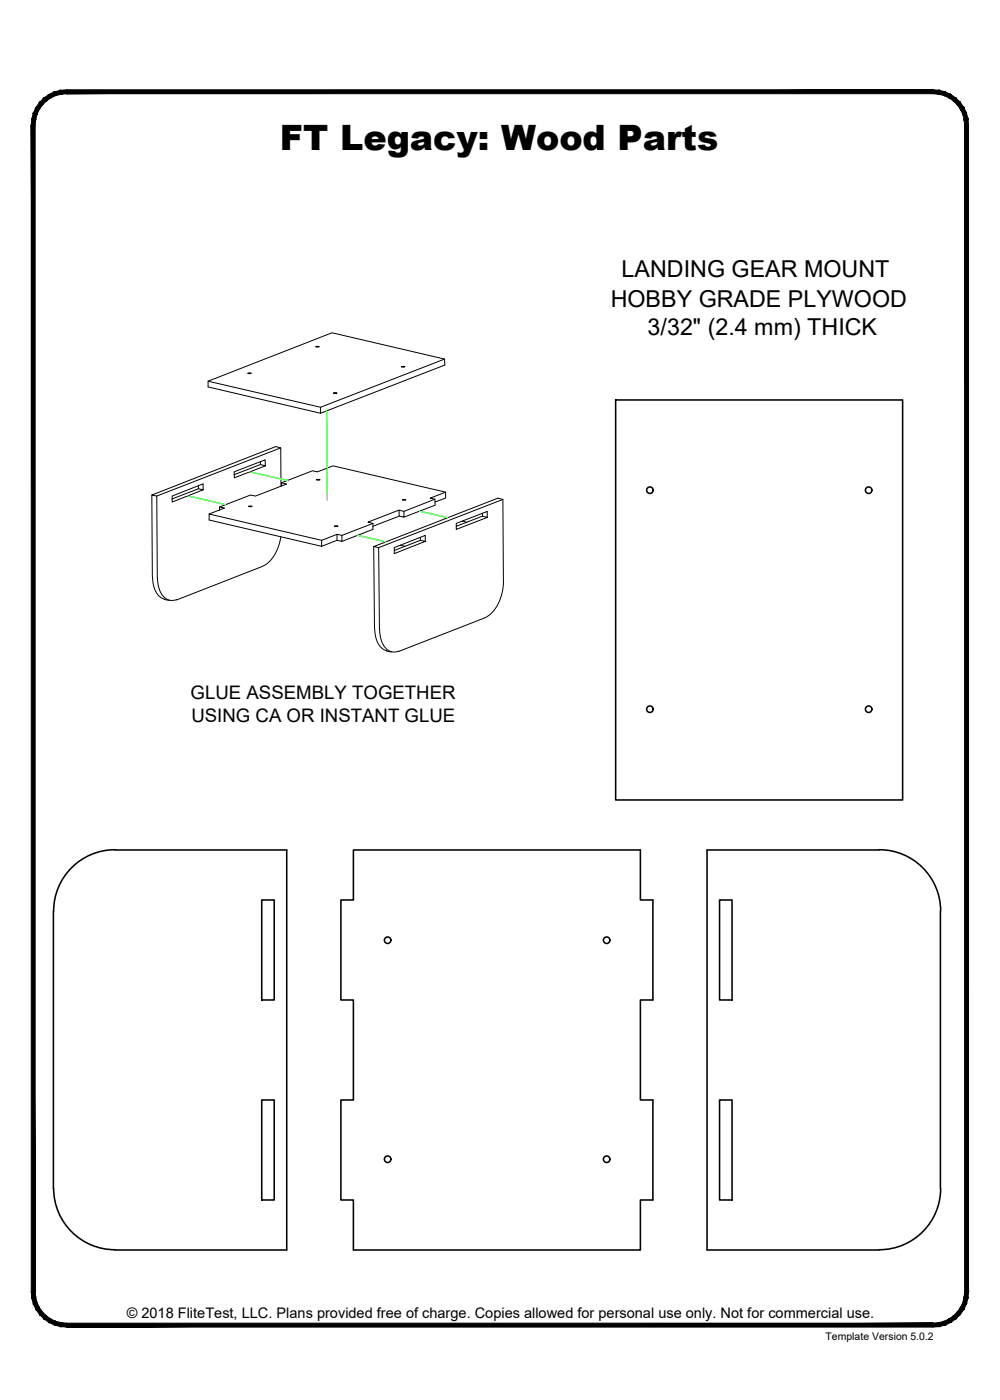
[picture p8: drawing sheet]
<svg xmlns="http://www.w3.org/2000/svg" width="190mm" height="267mm" viewBox="0 0 190 267" stroke-linecap="round" stroke-linejoin="round" font-family="sans-serif">
<!-- layer: 22 TILED -->
<g fill="#000" stroke="#000" stroke-width=".19">
<path d="M11.5 17.2l1.2-.1v.8zM11.5 17.2l.2 .7h1zM10.4 17.5l1.1-.3 .2 .7zM10.4 17.5l.2 .7 1.1-.3zM9.3 18l1.1-.5 .2 .7zM9.3 18l.4 .6 .9-.4zM8.3 18.7l1-.7 .4 .6zM8.3 18.7l.5 .5 .9-.6zM8.3 18.7l.5 .5-1.3 .3zM7.5 19.5l.6 .5 .7-.8zM7.5 19.5l.6 .5-1.3 .5zM6.8 20.5l.7 .3 .6-.8zM6.8 20.5l.7 .3-1.1 .7zM6.4 21.5l.6 .3 .5-1zM6.4 21.5l.6 .3-.9 .9zM6.1 22.7l.7 .1 .2-1zM6.1 22.7l.7 .1-.8 1.1zM6.8 22.8l-.8 1.1h.7z"/>
<path d="M12.7 17.9h165.1v-.8zM12.7 17.1h165.1l-165.1 .8z"/>
<path d="M6 23.9l.7 222.2v-222.2zM6 23.9l.7 222.2h-.7z"/>
<path d="M184.4 22.7l.1 1.2h-.7zM183.7 22.8l.1 1.1 .6-1.2zM184.1 21.5l.3 1.2-.7 .1zM183.4 21.8l.3 1 .4-1.3zM183.6 20.5l.5 1-.7 .3zM183 20.8l.4 1 .2-1.3zM182.9 19.5l.7 1-.6 .3zM182.4 20l.6 .8-.1-1.3zM182.1 18.7l.8 .8-.5 .5zM182.1 18.7l-.5 .5 .8 .8zM181.1 18l1 .7-.5 .5zM181.1 18l-.3 .6 .8 .6zM180.1 17.5l1 .5-.3 .6zM180.1 17.5l-.3 .7 1 .4zM178.9 17.2l1.2 .3-.3 .7zM178.9 17.2l-.1 .7 1 .3zM177.8 17.1l1.1 .1-.1 .7zM177.8 17.1v.8h1z"/>
<path d="M6 246.1h.7l-.6 1.2zM6.7 246.1l-.6 1.2 .7-.2zM6.1 247.3l.7-.2-.4 1.3zM6.8 247.1l-.4 1.3 .6-.3zM6.4 248.4l.6-.3-.2 1.3zM7 248.1l-.2 1.3 .7-.3zM6.8 249.4l.7-.3v1.3zM7.5 249.1v1.3l.6-.5zM7.5 250.4l.6-.5 .2 1.3zM8.1 249.9l.2 1.3 .5-.5zM8.8 250.7l.5 1.2-1-.7zM8.8 250.7l.5 1.2 .4-.6zM9.7 251.3l.7 1.1-1.1-.5zM9.7 251.3l.7 1.1 .2-.7zM10.6 251.7l.9 1-1.1-.3zM10.6 251.7l.9 1 .2-.7zM11.7 252l1 .8-1.2-.1zM11.7 252l1 .8v-.7z"/>
<path d="M12.7 252.1v.7l165.1-.7zM12.7 252.8l165.1-.7v.7z"/>
<path d="M177.8 252.1l1.1 .6-1.1 .1zM177.8 252.1l1.1 .6-.1-.7zM178.8 252l1.3 .4-1.2 .3zM178.8 252l1.3 .4-.3-.7zM179.8 251.7l1.3 .2-1 .5zM179.8 251.7l1.3 .2-.3-.6zM180.8 251.3l1.3-.1-1 .7zM180.8 251.3l1.3-.1-.5-.5zM181.6 250.7l1.3-.3-.8 .8zM181.6 250.7l1.3-.3-.5-.5zM182.4 249.9l1.2-.5-.7 1zM183 249.1l-.6 .8 1.2-.5zM183 249.1l1.1-.7-.5 1zM183.4 248.1l-.4 1 1.1-.7zM183.4 248.1l1-.8-.3 1.1zM183.7 247.1l-.3 1 1-.8zM184.5 246.1l-.1 1.2-.7-.2zM183.8 246.1l-.1 1 .8-1z"/>
<path d="M183.8 23.9v222.2h.7zM183.8 23.9h.7v222.2z"/>
</g>
<!-- layer: 01 CUT -->
<g fill="none" stroke="#000" stroke-width=".3">
<path d="M117.3 76.2h54.7v76.2h-54.7zM10.2 173.6v52.8M21.9 161.9h32.7v76.2h-32.7M21.9 161.9a11.7 11.7 0 0 0-11.7 11.7M49.9 171.4h2.3v19.1h-2.3zM67.3 161.9h54.7v9.5h2.4v19.1h-2.4v19h2.4v19.1h-2.4v9.5h-54.7v-9.5h-2.4v-19.1h2.4v-19h-2.4v-19.1h2.4zM137.1 171.4h2.4v19.1h-2.4zM167.5 161.9h-32.8v76.2h32.8M167.5 161.9a11.7 11.7 0 0 1 11.7 11.7M179.1 173.6v52.8M49.9 209.5h2.3v19.1h-2.3zM137.1 209.5h2.4v19.1h-2.4z"/>
<path d="M10.2 226.4a11.7 11.7 0 0 0 11.7 11.7M179.2 226.4a11.7 11.7 0 0 1-11.7 11.7"/>
<circle cx="123.8" cy="93.4" r=".62"/>
<circle cx="165.5" cy="93.4" r=".62"/>
<circle cx="123.8" cy="135.1" r=".62"/>
<circle cx="165.5" cy="135.1" r=".62"/>
<circle cx="73.8" cy="179.1" r=".62"/>
<circle cx="115.6" cy="179.1" r=".62"/>
<circle cx="73.8" cy="220.8" r=".62"/>
<circle cx="115.6" cy="220.8" r=".62"/>
</g>
<!-- layer: 22 TILED -->
<g fill="none" stroke="#000" stroke-width=".19">
<path d="M39.6 72.6l21.5 5M47.2 71.1h.7zM60.2 66.1l.6-.1zM63.6 74.9h.6zM76.5 69.9h.6zM84.7 68.4l-23.6 9.2v1.1l-21.5-5v-1.1l23.7-9.2 21.4 5v1.1l-23.6 9.2M28.9 94.3l.1 15.6M37.8 92.6v.5M38.7 93.3v-1.1l-5.9 2.3v1.1l5.9-2.3-.9-.2-5 1.9M39.8 97.9l21.5 5M41.8 96.6l1 .2-3 1.1v1.2l21.5 5v-1.2l2.9-1.1M47.4 96.5h.6z"/>
<path d="M49.6 88v.5M50.6 88.7l-.1-1.1-5.9 2.3 .1 1.1 5.9-2.3-1-.2-5 1.9M53.5 85.3l-23.6 9.2M53.5 92.6v-7.3l-1-.2-23.6 9.2 1 .2 .1 15.6M53.6 92.6v-.6l5.9-2.3 1 .2 3-1.2 21.4 5.1v1.1l-2 .7M53.6 92l1 .2-5.9 2.3-1-.2-5.9 2.3v.6M60.3 91.4h.7zM71 99.7l-5.9 2.3v1.1l-.9-.2M76 97.2l-5.9 2.3 .9 .2v1.1l-5.9 2.3M76.7 95.2h.6zM76.9 97.4l-.9-.2 .1 1.1-5.1 2M82.9 95.1l-6 2.3v1.1l-.8-.2"/>
<path d="M84.9 93.8l-2.9 1.1 .9 .2v1.1l-6 2.3M88.1 99.3l.9 .2M91.9 97.8v.5M92.8 98.6v-1.2l-5.9 2.3v1.1l5.9-2.2-.9-.3-5 2M95.8 95.1l-23.7 9.2M29.1 109.9a4.6 4.6 0 0 0 1.8 4.1l.4 .1M30 110.1a4.5 4.5 0 0 0 1.8 4.1l1.2 .2 .6-.2M31.3 114.2l.9 .2M50 107.9l-16.4 6.4M53.5 102.2a7.3 7.3 0 0 1-3.5 5.7M63.8 100.2h.6zM65.1 102l-.9-.2v1.1l-2.9 1.2"/>
<path d="M71.2 104.1l.1 15.6M71.4 119.7a4.6 4.6 0 0 0 1.8 4.1l.5 .2M72.3 119.9a4.5 4.5 0 0 0 1.8 4.1l1.2 .2 .7-.2M76.3 103.9l.8 .2M80.1 102.4v.5M81 103.1v-1.1l-5.9 2.3v1.2l5.9-2.4-.9-.2-5 2M92.3 117.7l-16.4 6.4M95.9 110.8l-.1-15.7-.9-.2-23.7 9.2 .9 .2 .2 15.7M95.9 110.7a8.3 8.3 0 0 1-2.9 6.6l-.7 .4M73.6 124l1 .2"/>
</g>
<!-- layer: 05 REFERENCE -->
<path d="M62.2 78.3l.2 17M35.8 94.5l7.2 1.6M47.6 89.9l7.2 1.6M79.9 97.4l5.4 1.2M68.1 102l5.4 1.2" fill="none" stroke="#0f0" stroke-width=".25"/>
<text font-size="6.7" x="53.3" y="28.6">FT Legacy: Wood Parts</text>
<g font-size="4.4">
<text x="118.4" y="52.8">LANDING GEAR MOUNT</text>
<text x="116.3" y="58.5">HOBBY GRADE PLYWOOD</text>
<text x="123.4" y="63.9">3/32&quot; (2.4 mm) THICK</text>
</g>
<g font-size="3.5">
<text x="36.3" y="133.2">GLUE ASSEMBLY TOGETHER</text>
<text x="36.5" y="137.5">USING CA OR INSTANT GLUE</text>
</g>
<text font-size="2.8" x="24.2" y="251.1">© 2018 FliteTest, LLC. Plans provided free of charge. Copies allowed for personal use only. Not for commercial use.</text>
<text font-size="2" x="157.3" y="255.3">Template Version 5.0.2</text>
</svg>
